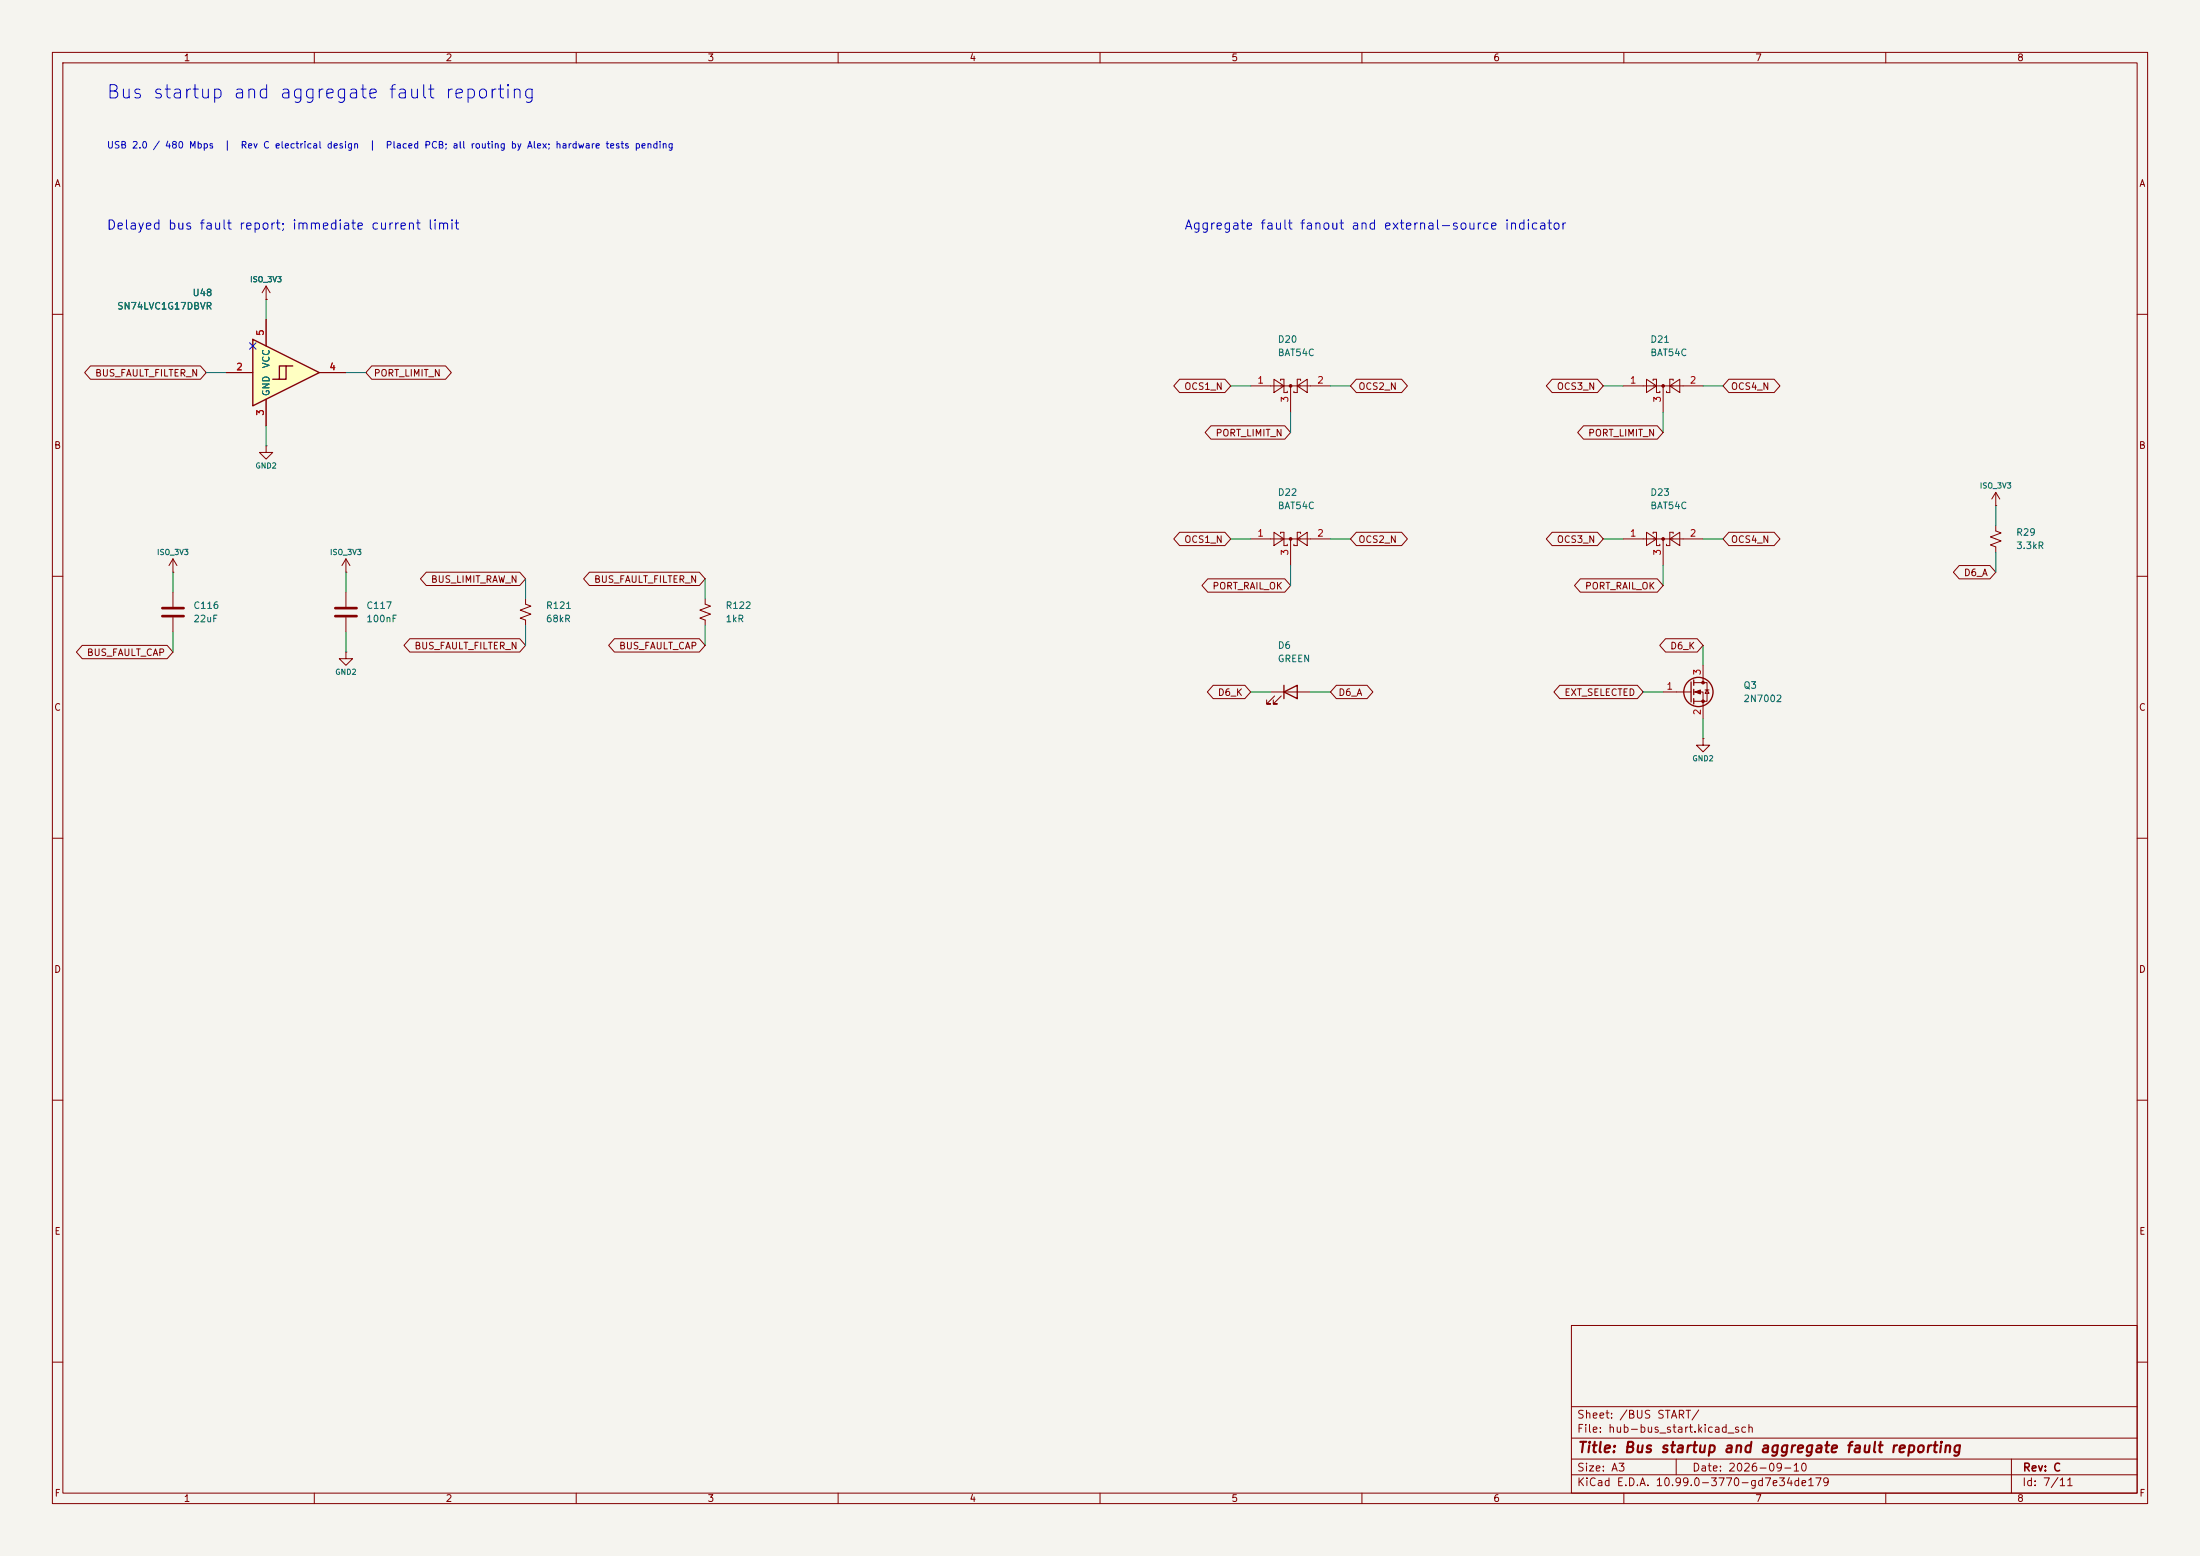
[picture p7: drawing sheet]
(kicad_sch
 (version 20250114)
 (generator "eeschema")
 (paper "A3")
 (title_block
  (title "Bus startup and aggregate fault reporting")
  (rev "C")
  (date "2026-09-10"))
 (lib_symbols
  (symbol "hub-lib:Device_R_Small_US"
   (pin_numbers (hide yes))
   (pin_names
    (offset 0.254) (hide yes)) (exclude_from_sim no) (in_bom yes) (on_board yes)
   (in_pos_files yes)
   (duplicate_pin_numbers_are_jumpers no)
   (property "Reference" "R" (at 0.762 0.508 0) (show_name no) (do_not_autoplace no) (effects (font (size 1.27 1.27)) (justify left)))
   (property "Value" "R_Small_US" (at 0.762 -1.016 0) (show_name no) (do_not_autoplace no) (effects (font (size 1.27 1.27)) (justify left)))
   (property "Footprint" "" (at 0 0 0) (show_name no) (do_not_autoplace no) (hide yes) (effects (font (size 1.27 1.27))))
   (property "Datasheet" "" (at 0 0 0) (show_name no) (do_not_autoplace no) (hide yes) (effects (font (size 1.27 1.27))))
   (property "Description" "Resistor, small US symbol" (at 0 0 0) (show_name no) (do_not_autoplace no) (hide yes) (effects (font (size 1.27 1.27))))
   (symbol "Device_R_Small_US_1_1"
    (polyline (pts (xy 0 1.524) (xy 1.016 1.143) (xy 0 0.762) (xy -1.016 0.381) (xy 0 0)) (stroke (width 0) (type default)) (fill (type none)))
    (polyline (pts (xy 0 0) (xy 1.016 -0.381) (xy 0 -0.762) (xy -1.016 -1.143) (xy 0 -1.524)) (stroke (width 0) (type default)) (fill (type none)))
    (pin passive line (at 0 2.54 270) (length 1.016) (name "" (effects (font (size 1.27 1.27)))) (number "1" (effects (font (size 1.27 1.27)))))
    (pin passive line (at 0 -2.54 90) (length 1.016) (name "" (effects (font (size 1.27 1.27)))) (number "2" (effects (font (size 1.27 1.27))))))
   (embedded_fonts no))
  (symbol "hub-lib:Device_C"
   (pin_numbers (hide yes))
   (pin_names
    (offset 0.254)) (exclude_from_sim no) (in_bom yes) (on_board yes)
   (in_pos_files yes)
   (duplicate_pin_numbers_are_jumpers no)
   (property "Reference" "C" (at 0.635 2.54 0) (show_name no) (do_not_autoplace no) (effects (font (size 1.27 1.27)) (justify left)))
   (property "Value" "C" (at 0.635 -2.54 0) (show_name no) (do_not_autoplace no) (effects (font (size 1.27 1.27)) (justify left)))
   (property "Footprint" "" (at 0.9652 -3.81 0) (show_name no) (do_not_autoplace no) (hide yes) (effects (font (size 1.27 1.27))))
   (property "Datasheet" "" (at 0 0 0) (show_name no) (do_not_autoplace no) (hide yes) (effects (font (size 1.27 1.27))))
   (property "Description" "Unpolarized capacitor" (at 0 0 0) (show_name no) (do_not_autoplace no) (hide yes) (effects (font (size 1.27 1.27))))
   (symbol "Device_C_0_1"
    (polyline (pts (xy -2.032 0.762) (xy 2.032 0.762)) (stroke (width 0.508) (type default)) (fill (type none)))
    (polyline (pts (xy -2.032 -0.762) (xy 2.032 -0.762)) (stroke (width 0.508) (type default)) (fill (type none))))
   (symbol "Device_C_1_1"
    (pin passive line (at 0 3.81 270) (length 2.794) (name "" (effects (font (size 1.27 1.27)))) (number "1" (effects (font (size 1.27 1.27)))))
    (pin passive line (at 0 -3.81 90) (length 2.794) (name "" (effects (font (size 1.27 1.27)))) (number "2" (effects (font (size 1.27 1.27))))))
   (embedded_fonts no))
  (symbol "hub-lib:74xGxx_74LVC1G17" (exclude_from_sim no) (in_bom yes) (on_board yes)
   (in_pos_files yes)
   (duplicate_pin_numbers_are_jumpers no)
   (property "Reference" "U" (at 0 3.81 0) (show_name no) (do_not_autoplace no) (effects (font (size 1.27 1.27)) (justify left)))
   (property "Value" "74LVC1G17" (at 0 -3.81 0) (show_name no) (do_not_autoplace no) (effects (font (size 1.27 1.27)) (justify left)))
   (property "Footprint" "" (at -2.54 0 0) (show_name no) (do_not_autoplace no) (hide yes) (effects (font (size 1.27 1.27))))
   (property "Datasheet" "https://www.ti.com/lit/ds/symlink/sn74lvc1g17.pdf" (at 0 -6.35 0) (show_name no) (do_not_autoplace no) (hide yes) (effects (font (size 1.27 1.27)) (justify left)))
   (property "Description" "Single Schmitt Buffer Gate, Low-Voltage CMOS" (at 0 0 0) (show_name no) (do_not_autoplace no) (hide yes) (effects (font (size 1.27 1.27))))
   (symbol "74xGxx_74LVC1G17_0_1"
    (polyline (pts (xy -7.62 6.35) (xy -7.62 -6.35) (xy 5.08 0) (xy -7.62 6.35)) (stroke (width 0.254) (type default)) (fill (type background)))
    (polyline (pts (xy -3.81 -1.27) (xy -2.54 -1.27) (xy -2.54 1.27) (xy -1.27 1.27)) (stroke (width 0.254) (type default)) (fill (type background)))
    (polyline (pts (xy -2.54 -1.27) (xy -1.27 -1.27) (xy -1.27 1.27) (xy 0 1.27)) (stroke (width 0.254) (type default)) (fill (type background))))
   (symbol "74xGxx_74LVC1G17_1_1"
    (pin no_connect line (at -7.62 5.08 180) (length 5.08) (hide yes) (name "NC" (effects (font (size 1.27 1.27)))) (number "1" (effects (font (size 1.27 1.27)))))
    (pin input line (at -12.7 0 0) (length 5.08) (name "" (effects (font (size 1.27 1.27)))) (number "2" (effects (font (size 1.27 1.27)))))
    (pin power_in line (at -5.08 -10.16 90) (length 5.08) (name "GND" (effects (font (size 1.27 1.27)))) (number "3" (effects (font (size 1.27 1.27)))))
    (pin output line (at 10.16 0 180) (length 5.08) (name "" (effects (font (size 1.27 1.27)))) (number "4" (effects (font (size 1.27 1.27)))))
    (pin power_in line (at -5.08 10.16 270) (length 5.08) (name "VCC" (effects (font (size 1.27 1.27)))) (number "5" (effects (font (size 1.27 1.27))))))
   (embedded_fonts no))
  (symbol "hub-lib:Diode_BAT54C"
   (pin_names
    (offset 1.016)) (exclude_from_sim no) (in_bom yes) (on_board yes)
   (in_pos_files yes)
   (duplicate_pin_numbers_are_jumpers no)
   (property "Reference" "D" (at 0.635 -3.81 0) (show_name no) (do_not_autoplace no) (effects (font (size 1.27 1.27)) (justify left)))
   (property "Value" "BAT54C" (at -6.35 3.175 0) (show_name no) (do_not_autoplace no) (effects (font (size 1.27 1.27)) (justify left)))
   (property "Footprint" "Package_TO_SOT_SMD:SOT-23" (at 1.905 3.175 0) (show_name no) (do_not_autoplace no) (hide yes) (effects (font (size 1.27 1.27)) (justify left)))
   (property "Datasheet" "http://www.diodes.com/_files/datasheets/ds11005.pdf" (at -2.032 0 0) (show_name no) (do_not_autoplace no) (hide yes) (effects (font (size 1.27 1.27))))
   (property "Description" "dual schottky barrier diode, common cathode" (at 0 0 0) (show_name no) (do_not_autoplace no) (hide yes) (effects (font (size 1.27 1.27))))
   (symbol "Diode_BAT54C_0_1"
    (polyline (pts (xy -3.175 -1.27) (xy -3.175 1.27) (xy -1.27 0) (xy -3.175 -1.27)) (stroke (width 0) (type default)) (fill (type none)))
    (polyline (pts (xy -1.905 1.27) (xy -1.905 1.016)) (stroke (width 0) (type default)) (fill (type none)))
    (polyline (pts (xy -1.905 0) (xy 1.905 0)) (stroke (width 0) (type default)) (fill (type none)))
    (polyline (pts (xy -1.27 1.27) (xy -1.905 1.27)) (stroke (width 0) (type default)) (fill (type none)))
    (polyline (pts (xy -1.27 1.27) (xy -1.27 -1.27)) (stroke (width 0) (type default)) (fill (type none)))
    (polyline (pts (xy -1.27 0) (xy -3.81 0)) (stroke (width 0) (type default)) (fill (type none)))
    (polyline (pts (xy -1.27 -1.27) (xy -0.635 -1.27)) (stroke (width 0) (type default)) (fill (type none)))
    (polyline (pts (xy -0.635 -1.27) (xy -0.635 -1.016)) (stroke (width 0) (type default)) (fill (type none)))
    (circle (center 0 0) (radius 0.254) (stroke (width 0) (type default)) (fill (type outline)))
    (polyline (pts (xy 0.635 -1.27) (xy 0.635 -1.016)) (stroke (width 0) (type default)) (fill (type none)))
    (polyline (pts (xy 1.27 1.27) (xy 1.27 -1.27)) (stroke (width 0) (type default)) (fill (type none)))
    (polyline (pts (xy 1.27 1.27) (xy 1.905 1.27)) (stroke (width 0) (type default)) (fill (type none)))
    (polyline (pts (xy 1.27 -1.27) (xy 0.635 -1.27)) (stroke (width 0) (type default)) (fill (type none)))
    (polyline (pts (xy 1.905 1.27) (xy 1.905 1.016)) (stroke (width 0) (type default)) (fill (type none)))
    (polyline (pts (xy 3.175 -1.27) (xy 3.175 1.27) (xy 1.27 0) (xy 3.175 -1.27)) (stroke (width 0) (type default)) (fill (type none)))
    (polyline (pts (xy 3.81 0) (xy 1.27 0)) (stroke (width 0) (type default)) (fill (type none))))
   (symbol "Diode_BAT54C_1_1"
    (pin passive line (at -7.62 0 0) (length 3.81) (name "" (effects (font (size 1.27 1.27)))) (number "1" (effects (font (size 1.27 1.27)))))
    (pin passive line (at 7.62 0 180) (length 3.81) (name "" (effects (font (size 1.27 1.27)))) (number "2" (effects (font (size 1.27 1.27)))))
    (pin passive line (at 0 -5.08 90) (length 5.08) (name "" (effects (font (size 1.27 1.27)))) (number "3" (effects (font (size 1.27 1.27))))))
   (embedded_fonts no))
  (symbol "hub-lib:Device_LED"
   (pin_numbers (hide yes))
   (pin_names
    (offset 1.016) (hide yes)) (exclude_from_sim no) (in_bom yes) (on_board yes)
   (in_pos_files yes)
   (duplicate_pin_numbers_are_jumpers no)
   (property "Reference" "D" (at 0 2.54 0) (show_name no) (do_not_autoplace no) (effects (font (size 1.27 1.27))))
   (property "Value" "LED" (at 0 -2.54 0) (show_name no) (do_not_autoplace no) (effects (font (size 1.27 1.27))))
   (property "Footprint" "" (at 0 0 0) (show_name no) (do_not_autoplace no) (hide yes) (effects (font (size 1.27 1.27))))
   (property "Datasheet" "" (at 0 0 0) (show_name no) (do_not_autoplace no) (hide yes) (effects (font (size 1.27 1.27))))
   (property "Description" "Light emitting diode" (at 0 0 0) (show_name no) (do_not_autoplace no) (hide yes) (effects (font (size 1.27 1.27))))
   (property "Sim.Pins" "1=K 2=A" (at 0 0 0) (show_name no) (do_not_autoplace no) (hide yes) (effects (font (size 1.27 1.27))))
   (symbol "Device_LED_0_1"
    (polyline (pts (xy -3.048 -0.762) (xy -4.572 -2.286) (xy -3.81 -2.286) (xy -4.572 -2.286) (xy -4.572 -1.524)) (stroke (width 0) (type default)) (fill (type none)))
    (polyline (pts (xy -1.778 -0.762) (xy -3.302 -2.286) (xy -2.54 -2.286) (xy -3.302 -2.286) (xy -3.302 -1.524)) (stroke (width 0) (type default)) (fill (type none)))
    (polyline (pts (xy -1.27 0) (xy 1.27 0)) (stroke (width 0) (type default)) (fill (type none)))
    (polyline (pts (xy -1.27 -1.27) (xy -1.27 1.27)) (stroke (width 0.254) (type default)) (fill (type none)))
    (polyline (pts (xy 1.27 -1.27) (xy 1.27 1.27) (xy -1.27 0) (xy 1.27 -1.27)) (stroke (width 0.254) (type default)) (fill (type none))))
   (symbol "Device_LED_1_1"
    (pin passive line (at -3.81 0 0) (length 2.54) (name "K" (effects (font (size 1.27 1.27)))) (number "1" (effects (font (size 1.27 1.27)))))
    (pin passive line (at 3.81 0 180) (length 2.54) (name "A" (effects (font (size 1.27 1.27)))) (number "2" (effects (font (size 1.27 1.27))))))
   (embedded_fonts no))
  (symbol "hub-lib:Transistor_FET_2N7002"
   (pin_names
    (offset 0) (hide yes)) (exclude_from_sim no) (in_bom yes) (on_board yes)
   (in_pos_files yes)
   (duplicate_pin_numbers_are_jumpers no)
   (embedded_fonts no)
   (property "Reference" "Q" (at 5.08 1.905 0) (show_name no) (do_not_autoplace no) (effects (font (size 1.27 1.27)) (justify left)))
   (property "Value" "2N7002" (at 5.08 0 0) (show_name no) (do_not_autoplace no) (effects (font (size 1.27 1.27)) (justify left)))
   (property "Footprint" "Package_TO_SOT_SMD:SOT-23" (at 5.08 -1.905 0) (show_name no) (do_not_autoplace no) (hide yes) (effects (font (size 1.27 1.27)
    (italic yes)) (justify left)))
   (property "Datasheet" "https://www.onsemi.com/pub/Collateral/NDS7002A-D.PDF" (at 5.08 -3.81 0) (show_name no) (do_not_autoplace no) (hide yes) (effects (font (size 1.27 1.27)) (justify left)))
   (property "Description" "0.115A Id, 60V Vds, N-Channel MOSFET, SOT-23" (at 0 0 0) (show_name no) (do_not_autoplace no) (hide yes) (effects (font (size 1.27 1.27))))
   (symbol "Transistor_FET_2N7002_0_1"
    (polyline (pts (xy 0.254 1.905) (xy 0.254 -1.905)) (stroke (width 0.254) (type default)) (fill (type none)))
    (polyline (pts (xy 0.254 0) (xy -2.54 0)) (stroke (width 0) (type default)) (fill (type none)))
    (polyline (pts (xy 0.762 2.286) (xy 0.762 1.27)) (stroke (width 0.254) (type default)) (fill (type none)))
    (polyline (pts (xy 0.762 0.508) (xy 0.762 -0.508)) (stroke (width 0.254) (type default)) (fill (type none)))
    (polyline (pts (xy 0.762 -1.27) (xy 0.762 -2.286)) (stroke (width 0.254) (type default)) (fill (type none)))
    (polyline (pts (xy 0.762 -1.778) (xy 3.302 -1.778) (xy 3.302 1.778) (xy 0.762 1.778)) (stroke (width 0) (type default)) (fill (type none)))
    (polyline (pts (xy 1.016 0) (xy 2.032 0.381) (xy 2.032 -0.381) (xy 1.016 0)) (stroke (width 0) (type default)) (fill (type outline)))
    (circle (center 1.651 0) (radius 2.794) (stroke (width 0.254) (type default)) (fill (type none)))
    (polyline (pts (xy 2.54 2.54) (xy 2.54 1.778)) (stroke (width 0) (type default)) (fill (type none)))
    (circle (center 2.54 1.778) (radius 0.254) (stroke (width 0) (type default)) (fill (type outline)))
    (circle (center 2.54 -1.778) (radius 0.254) (stroke (width 0) (type default)) (fill (type outline)))
    (polyline (pts (xy 2.54 -2.54) (xy 2.54 0) (xy 0.762 0)) (stroke (width 0) (type default)) (fill (type none)))
    (polyline (pts (xy 2.921 0.381) (xy 3.683 0.381)) (stroke (width 0) (type default)) (fill (type none)))
    (polyline (pts (xy 3.302 0.381) (xy 2.921 -0.254) (xy 3.683 -0.254) (xy 3.302 0.381)) (stroke (width 0) (type default)) (fill (type none))))
   (symbol "Transistor_FET_2N7002_1_1"
    (pin input line (at -5.08 0 0) (length 2.54) (name "G" (effects (font (size 1.27 1.27)))) (number "1" (effects (font (size 1.27 1.27)))))
    (pin passive line (at 2.54 -5.08 90) (length 2.54) (name "S" (effects (font (size 1.27 1.27)))) (number "2" (effects (font (size 1.27 1.27)))))
    (pin passive line (at 2.54 5.08 270) (length 2.54) (name "D" (effects (font (size 1.27 1.27)))) (number "3" (effects (font (size 1.27 1.27)))))))
  (symbol "hub-lib:power_GND2"
   (power global)
   (pin_numbers (hide yes))
   (pin_names
    (offset 0) (hide yes)) (exclude_from_sim no) (in_bom yes) (on_board yes)
   (in_pos_files yes)
   (duplicate_pin_numbers_are_jumpers no)
   (property "Reference" "#PWR" (at 0 -6.35 0) (show_name no) (do_not_autoplace no) (hide yes) (effects (font (size 1.27 1.27))))
   (property "Value" "GND2" (at 0 -3.81 0) (show_name no) (do_not_autoplace no) (effects (font (size 1.27 1.27))))
   (property "Footprint" "" (at 0 0 0) (show_name no) (do_not_autoplace no) (hide yes) (effects (font (size 1.27 1.27))))
   (property "Datasheet" "" (at 0 0 0) (show_name no) (do_not_autoplace no) (hide yes) (effects (font (size 1.27 1.27))))
   (property "Description" "Global supply GND2" (at 0 0 0) (show_name no) (do_not_autoplace no) (hide yes) (effects (font (size 1.27 1.27))))
   (symbol "power_GND2_0_1"
    (polyline (pts (xy 0 0) (xy 0 -1.27) (xy 1.27 -1.27) (xy 0 -2.54) (xy -1.27 -1.27) (xy 0 -1.27)) (stroke (width 0) (type default)) (fill (type none))))
   (symbol "power_GND2_1_1"
    (pin power_in line (at 0 0 270) (length 0) (name "" (effects (font (size 1.27 1.27)))) (number "1" (effects (font (size 1.27 1.27))))))
   (embedded_fonts no))
  (symbol "hub-lib:power_ISO_3V3"
   (power global)
   (pin_numbers (hide yes))
   (pin_names
    (offset 0) (hide yes)) (exclude_from_sim no) (in_bom yes) (on_board yes)
   (in_pos_files yes)
   (duplicate_pin_numbers_are_jumpers no)
   (property "Reference" "#PWR" (at 0 -3.81 0) (show_name no) (do_not_autoplace no) (hide yes) (effects (font (size 1.27 1.27))))
   (property "Value" "ISO_3V3" (at 0 3.556 0) (show_name no) (do_not_autoplace no) (effects (font (size 1.27 1.27))))
   (property "Footprint" "" (at 0 0 0) (show_name no) (do_not_autoplace no) (hide yes) (effects (font (size 1.27 1.27))))
   (property "Datasheet" "" (at 0 0 0) (show_name no) (do_not_autoplace no) (hide yes) (effects (font (size 1.27 1.27))))
   (property "Description" "Global supply ISO_3V3" (at 0 0 0) (show_name no) (do_not_autoplace no) (hide yes) (effects (font (size 1.27 1.27))))
   (symbol "power_ISO_3V3_0_1"
    (polyline (pts (xy -0.762 1.27) (xy 0 2.54)) (stroke (width 0) (type default)) (fill (type none)))
    (polyline (pts (xy 0 2.54) (xy 0.762 1.27)) (stroke (width 0) (type default)) (fill (type none)))
    (polyline (pts (xy 0 0) (xy 0 2.54)) (stroke (width 0) (type default)) (fill (type none))))
   (symbol "power_ISO_3V3_1_1"
    (pin power_in line (at 0 0 90) (length 0) (name "" (effects (font (size 1.27 1.27)))) (number "1" (effects (font (size 1.27 1.27))))))
   (embedded_fonts no)))
 (text "Bus startup and aggregate fault reporting" (at 20.32 17.78 0) (effects (font (size 2.54 2.54)) (justify left)))
 (text "USB 2.0 / 480 Mbps  |  Rev C electrical design  |  Placed PCB; all routing by Alex; hardware tests pending" (at 20.32 27.94 0) (effects (font (size 1.27 1.27)) (justify left)))
 (text "Delayed bus fault report; immediate current limit" (at 20.32 43.18 0) (effects (font (size 1.778 1.778)) (justify left)))
 (symbol
  (lib_id "hub-lib:74xGxx_74LVC1G17") (at 55.88 71.12 0) (unit 1) (in_bom yes) (on_board yes) (dnp no)
  (property "Reference" "U48" (at 40.64000000000001 55.88000000000001 0) (effects (font (size 1.27 1.27)) (justify right)))
  (property "Value" "SN74LVC1G17DBVR" (at 40.64000000000001 58.42000000000001 0) (effects (font (size 1.27 1.27)) (justify right)))
  (property "Footprint" "hub-lib:SOT-23-5" (at 55.88 71.12 0) (effects (font (size 1.27 1.27))
    hide))
  (property "Datasheet" "https://www.ti.com/lit/ds/symlink/sn74lvc1g17.pdf" (at 55.88 71.12 0) (effects (font (size 1.27 1.27))
    hide))
  (property "Description" "Schmitt input; delayed aggregate-bus FAULT only. Fast current limiting and core UV shedding remain independent." (at 55.88 71.12 0) (effects (font (size 1.27 1.27))
    hide))
  (property "MPN" "SN74LVC1G17DBVR" (at 55.88 71.12 0) (effects (font (size 1.27 1.27))
    hide))
  (property "Manufacturer" "Texas Instruments" (at 55.88 71.12 0) (effects (font (size 1.27 1.27))
    hide))
  (property "LCSC" "C7836" (at 55.88 71.12 0) (effects (font (size 1.27 1.27))
    hide))
  (property "Ratings" "See exact manufacturer datasheet" (at 55.88 71.12 0) (effects (font (size 1.27 1.27))
    hide))
  (property "CoverMPN" "" (at 55.88 71.12 0) (effects (font (size 1.27 1.27))
    hide))
  (property "CoverQuantity" "" (at 55.88 71.12 0) (effects (font (size 1.27 1.27))
    hide)) (pin "1") (pin "2") (pin "3") (pin "4") (pin "5"))
 (no_connect (at 48.26 66.04))
 (wire (pts (xy 43.18 71.12) (xy 39.37 71.12)) (stroke (width 0) (type default)))
 (global_label "BUS_FAULT_FILTER_N"
  (shape bidirectional) (at 39.37 71.12 0) (effects (font (size 1.27 1.27)) (justify right))
  (property "Intersheetrefs" "${INTERSHEET_REFS}" (at 39.37 71.12 0) (effects (font (size 1.27 1.27))
    hide)))
 (wire (pts (xy 50.8 81.28) (xy 50.8 85.09)) (stroke (width 0) (type default)))
 (wire (pts (xy 66.04 71.12) (xy 69.85 71.12)) (stroke (width 0) (type default)))
 (global_label "PORT_LIMIT_N"
  (shape bidirectional) (at 69.85 71.12 180) (effects (font (size 1.27 1.27)) (justify left))
  (property "Intersheetrefs" "${INTERSHEET_REFS}" (at 69.85 71.12 180) (effects (font (size 1.27 1.27))
    hide)))
 (wire (pts (xy 50.8 60.96) (xy 50.8 57.15)) (stroke (width 0) (type default)))
 (symbol
  (lib_id "hub-lib:power_GND2") (at 50.8 85.09 0) (unit 1) (in_bom no) (on_board no) (dnp no)
  (property "Reference" "#PWR7001" (at 50.8 85.09 0) (effects (font (size 1.27 1.27))
    hide))
  (property "Value" "GND2" (at 50.8 88.9 0) (effects (font (size 1.016 1.016)))) (pin "1"))
 (symbol
  (lib_id "hub-lib:power_ISO_3V3") (at 50.8 57.15 0) (unit 1) (in_bom no) (on_board no) (dnp no)
  (property "Reference" "#PWR7002" (at 50.8 57.15 0) (effects (font (size 1.27 1.27))
    hide))
  (property "Value" "ISO_3V3" (at 50.8 53.339999999999996 0) (effects (font (size 1.016 1.016)))) (pin "1"))
 (symbol
  (lib_id "hub-lib:Device_C") (at 33.02 116.84 0) (unit 1) (in_bom yes) (on_board yes) (dnp no)
  (property "Reference" "C116" (at 36.830000000000005 115.57000000000001 0) (effects (font (size 1.27 1.27)) (justify left)))
  (property "Value" "22uF" (at 36.830000000000005 118.11 0) (effects (font (size 1.27 1.27)) (justify left)))
  (property "Footprint" "hub-lib:C_1210_3225Metric" (at 33.02 116.84 0) (effects (font (size 1.27 1.27))
    hide (justify left)))
  (property "Datasheet" "https://www.murata.com/en-global/products/productdetail?partno=GRM32ER71E226KE15%23" (at 33.02 116.84 0) (effects (font (size 1.27 1.27))
    hide (justify left)))
  (property "Description" "U48 fault delay; capacitor returns to 3.3V so fresh startup initially reports healthy" (at 33.02 116.84 0) (effects (font (size 1.27 1.27))
    hide (justify left)))
  (property "MPN" "GRM32ER71E226KE15L" (at 33.02 116.84 0) (effects (font (size 1.27 1.27))
    hide (justify left)))
  (property "Manufacturer" "Murata Manufacturing" (at 33.02 116.84 0) (effects (font (size 1.27 1.27))
    hide (justify left)))
  (property "LCSC" "C21397" (at 33.02 116.84 0) (effects (font (size 1.27 1.27))
    hide (justify left)))
  (property "Ratings" "25V X7R 10%" (at 33.02 116.84 0) (effects (font (size 1.27 1.27))
    hide (justify left)))
  (property "CoverMPN" "" (at 33.02 116.84 0) (effects (font (size 1.27 1.27))
    hide (justify left)))
  (property "CoverQuantity" "" (at 33.02 116.84 0) (effects (font (size 1.27 1.27))
    hide (justify left))) (pin "1") (pin "2"))
 (wire (pts (xy 33.02 113.03) (xy 33.02 109.22)) (stroke (width 0) (type default)))
 (wire (pts (xy 33.02 120.65) (xy 33.02 124.46)) (stroke (width 0) (type default)))
 (symbol
  (lib_id "hub-lib:power_ISO_3V3") (at 33.02 109.22 0) (unit 1) (in_bom no) (on_board no) (dnp no)
  (property "Reference" "#PWR7003" (at 33.02 109.22 0) (effects (font (size 1.27 1.27))
    hide))
  (property "Value" "ISO_3V3" (at 33.02 105.41 0) (effects (font (size 1.016 1.016)))) (pin "1"))
 (global_label "BUS_FAULT_CAP"
  (shape bidirectional) (at 33.02 124.46 0) (effects (font (size 1.27 1.27)) (justify right))
  (property "Intersheetrefs" "${INTERSHEET_REFS}" (at 33.02 124.46 0) (effects (font (size 1.27 1.27))
    hide)))
 (symbol
  (lib_id "hub-lib:Device_C") (at 66.04 116.84 0) (unit 1) (in_bom yes) (on_board yes) (dnp no)
  (property "Reference" "C117" (at 69.85000000000001 115.57000000000001 0) (effects (font (size 1.27 1.27)) (justify left)))
  (property "Value" "100nF" (at 69.85000000000001 118.11 0) (effects (font (size 1.27 1.27)) (justify left)))
  (property "Footprint" "hub-lib:C_0402_1005Metric" (at 66.04 116.84 0) (effects (font (size 1.27 1.27))
    hide (justify left)))
  (property "Datasheet" "https://www.murata.com/en-global/products/productdetail?partno=GRM155R71H104KE14%23" (at 66.04 116.84 0) (effects (font (size 1.27 1.27))
    hide (justify left)))
  (property "Description" "U48.5" (at 66.04 116.84 0) (effects (font (size 1.27 1.27))
    hide (justify left)))
  (property "MPN" "GRM155R71H104KE14D" (at 66.04 116.84 0) (effects (font (size 1.27 1.27))
    hide (justify left)))
  (property "Manufacturer" "Murata Manufacturing" (at 66.04 116.84 0) (effects (font (size 1.27 1.27))
    hide (justify left)))
  (property "LCSC" "C77020" (at 66.04 116.84 0) (effects (font (size 1.27 1.27))
    hide (justify left)))
  (property "Ratings" "50V X7R 10%" (at 66.04 116.84 0) (effects (font (size 1.27 1.27))
    hide (justify left)))
  (property "CoverMPN" "" (at 66.04 116.84 0) (effects (font (size 1.27 1.27))
    hide (justify left)))
  (property "CoverQuantity" "" (at 66.04 116.84 0) (effects (font (size 1.27 1.27))
    hide (justify left))) (pin "1") (pin "2"))
 (wire (pts (xy 66.04 113.03) (xy 66.04 109.22)) (stroke (width 0) (type default)))
 (wire (pts (xy 66.04 120.65) (xy 66.04 124.46)) (stroke (width 0) (type default)))
 (symbol
  (lib_id "hub-lib:power_ISO_3V3") (at 66.04 109.22 0) (unit 1) (in_bom no) (on_board no) (dnp no)
  (property "Reference" "#PWR7004" (at 66.04 109.22 0) (effects (font (size 1.27 1.27))
    hide))
  (property "Value" "ISO_3V3" (at 66.04 105.41 0) (effects (font (size 1.016 1.016)))) (pin "1"))
 (symbol
  (lib_id "hub-lib:power_GND2") (at 66.04 124.46 0) (unit 1) (in_bom no) (on_board no) (dnp no)
  (property "Reference" "#PWR7005" (at 66.04 124.46 0) (effects (font (size 1.27 1.27))
    hide))
  (property "Value" "GND2" (at 66.04 128.26999999999998 0) (effects (font (size 1.016 1.016)))) (pin "1"))
 (symbol
  (lib_id "hub-lib:Device_R_Small_US") (at 100.33 116.84 0) (unit 1) (in_bom yes) (on_board yes) (dnp no)
  (property "Reference" "R121" (at 104.14 115.57000000000001 0) (effects (font (size 1.27 1.27)) (justify left)))
  (property "Value" "68kR" (at 104.14 118.11 0) (effects (font (size 1.27 1.27)) (justify left)))
  (property "Footprint" "hub-lib:R_0402_1005Metric" (at 100.33 116.84 0) (effects (font (size 1.27 1.27))
    hide (justify left)))
  (property "Datasheet" "https://industrial.panasonic.com/cdbs/www-data/pdf/RDA0000/AOA0000C307.pdf" (at 100.33 116.84 0) (effects (font (size 1.27 1.27))
    hide (justify left)))
  (property "Description" "U48.2; delay persistent bus overload report, not current limiting" (at 100.33 116.84 0) (effects (font (size 1.27 1.27))
    hide (justify left)))
  (property "MPN" "ERJ2RKF6802X" (at 100.33 116.84 0) (effects (font (size 1.27 1.27))
    hide (justify left)))
  (property "Manufacturer" "Panasonic Industry" (at 100.33 116.84 0) (effects (font (size 1.27 1.27))
    hide (justify left)))
  (property "LCSC" "C77607" (at 100.33 116.84 0) (effects (font (size 1.27 1.27))
    hide (justify left)))
  (property "Ratings" "1%, 0.1W, 50V" (at 100.33 116.84 0) (effects (font (size 1.27 1.27))
    hide (justify left)))
  (property "CoverMPN" "" (at 100.33 116.84 0) (effects (font (size 1.27 1.27))
    hide (justify left)))
  (property "CoverQuantity" "" (at 100.33 116.84 0) (effects (font (size 1.27 1.27))
    hide (justify left))) (pin "1") (pin "2"))
 (wire (pts (xy 100.33 114.3) (xy 100.33 110.49)) (stroke (width 0) (type default)))
 (global_label "BUS_LIMIT_RAW_N"
  (shape bidirectional) (at 100.33 110.49 0) (effects (font (size 1.27 1.27)) (justify right))
  (property "Intersheetrefs" "${INTERSHEET_REFS}" (at 100.33 110.49 0) (effects (font (size 1.27 1.27))
    hide)))
 (wire (pts (xy 100.33 119.38) (xy 100.33 123.19)) (stroke (width 0) (type default)))
 (global_label "BUS_FAULT_FILTER_N"
  (shape bidirectional) (at 100.33 123.19 0) (effects (font (size 1.27 1.27)) (justify right))
  (property "Intersheetrefs" "${INTERSHEET_REFS}" (at 100.33 123.19 0) (effects (font (size 1.27 1.27))
    hide)))
 (symbol
  (lib_id "hub-lib:Device_R_Small_US") (at 134.62 116.84 0) (unit 1) (in_bom yes) (on_board yes) (dnp no)
  (property "Reference" "R122" (at 138.43 115.57000000000001 0) (effects (font (size 1.27 1.27)) (justify left)))
  (property "Value" "1kR" (at 138.43 118.11 0) (effects (font (size 1.27 1.27)) (justify left)))
  (property "Footprint" "hub-lib:R_0402_1005Metric" (at 134.62 116.84 0) (effects (font (size 1.27 1.27))
    hide (justify left)))
  (property "Datasheet" "https://industrial.panasonic.com/cdbs/www-data/pdf/RDA0000/AOA0000C307.pdf" (at 134.62 116.84 0) (effects (font (size 1.27 1.27))
    hide (justify left)))
  (property "Description" "Limits U48 input-clamp current during power-down to <5.5mA" (at 134.62 116.84 0) (effects (font (size 1.27 1.27))
    hide (justify left)))
  (property "MPN" "ERJ2RKF1001X" (at 134.62 116.84 0) (effects (font (size 1.27 1.27))
    hide (justify left)))
  (property "Manufacturer" "Panasonic Industry" (at 134.62 116.84 0) (effects (font (size 1.27 1.27))
    hide (justify left)))
  (property "LCSC" "C242161" (at 134.62 116.84 0) (effects (font (size 1.27 1.27))
    hide (justify left)))
  (property "Ratings" "1%, 0.1W, 50V" (at 134.62 116.84 0) (effects (font (size 1.27 1.27))
    hide (justify left)))
  (property "CoverMPN" "" (at 134.62 116.84 0) (effects (font (size 1.27 1.27))
    hide (justify left)))
  (property "CoverQuantity" "" (at 134.62 116.84 0) (effects (font (size 1.27 1.27))
    hide (justify left))) (pin "1") (pin "2"))
 (wire (pts (xy 134.62 114.3) (xy 134.62 110.49)) (stroke (width 0) (type default)))
 (global_label "BUS_FAULT_FILTER_N"
  (shape bidirectional) (at 134.62 110.49 0) (effects (font (size 1.27 1.27)) (justify right))
  (property "Intersheetrefs" "${INTERSHEET_REFS}" (at 134.62 110.49 0) (effects (font (size 1.27 1.27))
    hide)))
 (wire (pts (xy 134.62 119.38) (xy 134.62 123.19)) (stroke (width 0) (type default)))
 (global_label "BUS_FAULT_CAP"
  (shape bidirectional) (at 134.62 123.19 0) (effects (font (size 1.27 1.27)) (justify right))
  (property "Intersheetrefs" "${INTERSHEET_REFS}" (at 134.62 123.19 0) (effects (font (size 1.27 1.27))
    hide)))
 (text "Aggregate fault fanout and external-source indicator" (at 226.06 43.18 0) (effects (font (size 1.778 1.778)) (justify left)))
 (symbol
  (lib_id "hub-lib:Diode_BAT54C") (at 246.38 73.66 0) (unit 1) (in_bom yes) (on_board yes) (dnp no)
  (property "Reference" "D20" (at 243.84 64.77 0) (effects (font (size 1.27 1.27)) (justify left)))
  (property "Value" "BAT54C" (at 243.84 67.31 0) (effects (font (size 1.27 1.27)) (justify left)))
  (property "Footprint" "hub-lib:SOT-23" (at 246.38 73.66 0) (effects (font (size 1.27 1.27))
    hide (justify left)))
  (property "Datasheet" "https://assets.nexperia.com/documents/data-sheet/BAT54_SER.pdf" (at 246.38 73.66 0) (effects (font (size 1.27 1.27))
    hide (justify left)))
  (property "Description" "Common-cathode fault fanout; preserves independent port faults" (at 246.38 73.66 0) (effects (font (size 1.27 1.27))
    hide (justify left)))
  (property "MPN" "BAT54C,215" (at 246.38 73.66 0) (effects (font (size 1.27 1.27))
    hide (justify left)))
  (property "Manufacturer" "Nexperia" (at 246.38 73.66 0) (effects (font (size 1.27 1.27))
    hide (justify left)))
  (property "LCSC" "C37704" (at 246.38 73.66 0) (effects (font (size 1.27 1.27))
    hide (justify left)))
  (property "Ratings" "See exact manufacturer datasheet" (at 246.38 73.66 0) (effects (font (size 1.27 1.27))
    hide (justify left)))
  (property "CoverMPN" "" (at 246.38 73.66 0) (effects (font (size 1.27 1.27))
    hide (justify left)))
  (property "CoverQuantity" "" (at 246.38 73.66 0) (effects (font (size 1.27 1.27))
    hide (justify left))) (pin "1") (pin "2") (pin "3"))
 (wire (pts (xy 238.76 73.66) (xy 234.95 73.66)) (stroke (width 0) (type default)))
 (global_label "OCS1_N"
  (shape bidirectional) (at 234.95 73.66 0) (effects (font (size 1.27 1.27)) (justify right))
  (property "Intersheetrefs" "${INTERSHEET_REFS}" (at 234.95 73.66 0) (effects (font (size 1.27 1.27))
    hide)))
 (wire (pts (xy 254.0 73.66) (xy 257.81 73.66)) (stroke (width 0) (type default)))
 (global_label "OCS2_N"
  (shape bidirectional) (at 257.81 73.66 180) (effects (font (size 1.27 1.27)) (justify left))
  (property "Intersheetrefs" "${INTERSHEET_REFS}" (at 257.81 73.66 180) (effects (font (size 1.27 1.27))
    hide)))
 (wire (pts (xy 246.38 78.74) (xy 246.38 82.55)) (stroke (width 0) (type default)))
 (global_label "PORT_LIMIT_N"
  (shape bidirectional) (at 246.38 82.55 0) (effects (font (size 1.27 1.27)) (justify right))
  (property "Intersheetrefs" "${INTERSHEET_REFS}" (at 246.38 82.55 0) (effects (font (size 1.27 1.27))
    hide)))
 (symbol
  (lib_id "hub-lib:Diode_BAT54C") (at 317.5 73.66 0) (unit 1) (in_bom yes) (on_board yes) (dnp no)
  (property "Reference" "D21" (at 314.96 64.77 0) (effects (font (size 1.27 1.27)) (justify left)))
  (property "Value" "BAT54C" (at 314.96 67.31 0) (effects (font (size 1.27 1.27)) (justify left)))
  (property "Footprint" "hub-lib:SOT-23" (at 317.5 73.66 0) (effects (font (size 1.27 1.27))
    hide (justify left)))
  (property "Datasheet" "https://assets.nexperia.com/documents/data-sheet/BAT54_SER.pdf" (at 317.5 73.66 0) (effects (font (size 1.27 1.27))
    hide (justify left)))
  (property "Description" "Common-cathode fault fanout; preserves independent port faults" (at 317.5 73.66 0) (effects (font (size 1.27 1.27))
    hide (justify left)))
  (property "MPN" "BAT54C,215" (at 317.5 73.66 0) (effects (font (size 1.27 1.27))
    hide (justify left)))
  (property "Manufacturer" "Nexperia" (at 317.5 73.66 0) (effects (font (size 1.27 1.27))
    hide (justify left)))
  (property "LCSC" "C37704" (at 317.5 73.66 0) (effects (font (size 1.27 1.27))
    hide (justify left)))
  (property "Ratings" "See exact manufacturer datasheet" (at 317.5 73.66 0) (effects (font (size 1.27 1.27))
    hide (justify left)))
  (property "CoverMPN" "" (at 317.5 73.66 0) (effects (font (size 1.27 1.27))
    hide (justify left)))
  (property "CoverQuantity" "" (at 317.5 73.66 0) (effects (font (size 1.27 1.27))
    hide (justify left))) (pin "1") (pin "2") (pin "3"))
 (wire (pts (xy 309.88 73.66) (xy 306.07 73.66)) (stroke (width 0) (type default)))
 (global_label "OCS3_N"
  (shape bidirectional) (at 306.07 73.66 0) (effects (font (size 1.27 1.27)) (justify right))
  (property "Intersheetrefs" "${INTERSHEET_REFS}" (at 306.07 73.66 0) (effects (font (size 1.27 1.27))
    hide)))
 (wire (pts (xy 325.12 73.66) (xy 328.93 73.66)) (stroke (width 0) (type default)))
 (global_label "OCS4_N"
  (shape bidirectional) (at 328.93 73.66 180) (effects (font (size 1.27 1.27)) (justify left))
  (property "Intersheetrefs" "${INTERSHEET_REFS}" (at 328.93 73.66 180) (effects (font (size 1.27 1.27))
    hide)))
 (wire (pts (xy 317.5 78.74) (xy 317.5 82.55)) (stroke (width 0) (type default)))
 (global_label "PORT_LIMIT_N"
  (shape bidirectional) (at 317.5 82.55 0) (effects (font (size 1.27 1.27)) (justify right))
  (property "Intersheetrefs" "${INTERSHEET_REFS}" (at 317.5 82.55 0) (effects (font (size 1.27 1.27))
    hide)))
 (symbol
  (lib_id "hub-lib:Diode_BAT54C") (at 246.38 102.87 0) (unit 1) (in_bom yes) (on_board yes) (dnp no)
  (property "Reference" "D22" (at 243.84 93.98 0) (effects (font (size 1.27 1.27)) (justify left)))
  (property "Value" "BAT54C" (at 243.84 96.52000000000001 0) (effects (font (size 1.27 1.27)) (justify left)))
  (property "Footprint" "hub-lib:SOT-23" (at 246.38 102.87 0) (effects (font (size 1.27 1.27))
    hide (justify left)))
  (property "Datasheet" "https://assets.nexperia.com/documents/data-sheet/BAT54_SER.pdf" (at 246.38 102.87 0) (effects (font (size 1.27 1.27))
    hide (justify left)))
  (property "Description" "Common-cathode fault fanout; preserves independent port faults" (at 246.38 102.87 0) (effects (font (size 1.27 1.27))
    hide (justify left)))
  (property "MPN" "BAT54C,215" (at 246.38 102.87 0) (effects (font (size 1.27 1.27))
    hide (justify left)))
  (property "Manufacturer" "Nexperia" (at 246.38 102.87 0) (effects (font (size 1.27 1.27))
    hide (justify left)))
  (property "LCSC" "C37704" (at 246.38 102.87 0) (effects (font (size 1.27 1.27))
    hide (justify left)))
  (property "Ratings" "See exact manufacturer datasheet" (at 246.38 102.87 0) (effects (font (size 1.27 1.27))
    hide (justify left)))
  (property "CoverMPN" "" (at 246.38 102.87 0) (effects (font (size 1.27 1.27))
    hide (justify left)))
  (property "CoverQuantity" "" (at 246.38 102.87 0) (effects (font (size 1.27 1.27))
    hide (justify left))) (pin "1") (pin "2") (pin "3"))
 (wire (pts (xy 238.76 102.87) (xy 234.95 102.87)) (stroke (width 0) (type default)))
 (global_label "OCS1_N"
  (shape bidirectional) (at 234.95 102.87 0) (effects (font (size 1.27 1.27)) (justify right))
  (property "Intersheetrefs" "${INTERSHEET_REFS}" (at 234.95 102.87 0) (effects (font (size 1.27 1.27))
    hide)))
 (wire (pts (xy 254.0 102.87) (xy 257.81 102.87)) (stroke (width 0) (type default)))
 (global_label "OCS2_N"
  (shape bidirectional) (at 257.81 102.87 180) (effects (font (size 1.27 1.27)) (justify left))
  (property "Intersheetrefs" "${INTERSHEET_REFS}" (at 257.81 102.87 180) (effects (font (size 1.27 1.27))
    hide)))
 (wire (pts (xy 246.38 107.95) (xy 246.38 111.76)) (stroke (width 0) (type default)))
 (global_label "PORT_RAIL_OK"
  (shape bidirectional) (at 246.38 111.76 0) (effects (font (size 1.27 1.27)) (justify right))
  (property "Intersheetrefs" "${INTERSHEET_REFS}" (at 246.38 111.76 0) (effects (font (size 1.27 1.27))
    hide)))
 (symbol
  (lib_id "hub-lib:Diode_BAT54C") (at 317.5 102.87 0) (unit 1) (in_bom yes) (on_board yes) (dnp no)
  (property "Reference" "D23" (at 314.96 93.98 0) (effects (font (size 1.27 1.27)) (justify left)))
  (property "Value" "BAT54C" (at 314.96 96.52000000000001 0) (effects (font (size 1.27 1.27)) (justify left)))
  (property "Footprint" "hub-lib:SOT-23" (at 317.5 102.87 0) (effects (font (size 1.27 1.27))
    hide (justify left)))
  (property "Datasheet" "https://assets.nexperia.com/documents/data-sheet/BAT54_SER.pdf" (at 317.5 102.87 0) (effects (font (size 1.27 1.27))
    hide (justify left)))
  (property "Description" "Common-cathode fault fanout; preserves independent port faults" (at 317.5 102.87 0) (effects (font (size 1.27 1.27))
    hide (justify left)))
  (property "MPN" "BAT54C,215" (at 317.5 102.87 0) (effects (font (size 1.27 1.27))
    hide (justify left)))
  (property "Manufacturer" "Nexperia" (at 317.5 102.87 0) (effects (font (size 1.27 1.27))
    hide (justify left)))
  (property "LCSC" "C37704" (at 317.5 102.87 0) (effects (font (size 1.27 1.27))
    hide (justify left)))
  (property "Ratings" "See exact manufacturer datasheet" (at 317.5 102.87 0) (effects (font (size 1.27 1.27))
    hide (justify left)))
  (property "CoverMPN" "" (at 317.5 102.87 0) (effects (font (size 1.27 1.27))
    hide (justify left)))
  (property "CoverQuantity" "" (at 317.5 102.87 0) (effects (font (size 1.27 1.27))
    hide (justify left))) (pin "1") (pin "2") (pin "3"))
 (wire (pts (xy 309.88 102.87) (xy 306.07 102.87)) (stroke (width 0) (type default)))
 (global_label "OCS3_N"
  (shape bidirectional) (at 306.07 102.87 0) (effects (font (size 1.27 1.27)) (justify right))
  (property "Intersheetrefs" "${INTERSHEET_REFS}" (at 306.07 102.87 0) (effects (font (size 1.27 1.27))
    hide)))
 (wire (pts (xy 325.12 102.87) (xy 328.93 102.87)) (stroke (width 0) (type default)))
 (global_label "OCS4_N"
  (shape bidirectional) (at 328.93 102.87 180) (effects (font (size 1.27 1.27)) (justify left))
  (property "Intersheetrefs" "${INTERSHEET_REFS}" (at 328.93 102.87 180) (effects (font (size 1.27 1.27))
    hide)))
 (wire (pts (xy 317.5 107.95) (xy 317.5 111.76)) (stroke (width 0) (type default)))
 (global_label "PORT_RAIL_OK"
  (shape bidirectional) (at 317.5 111.76 0) (effects (font (size 1.27 1.27)) (justify right))
  (property "Intersheetrefs" "${INTERSHEET_REFS}" (at 317.5 111.76 0) (effects (font (size 1.27 1.27))
    hide)))
 (symbol
  (lib_id "hub-lib:Device_R_Small_US") (at 381.0 102.87 0) (unit 1) (in_bom yes) (on_board yes) (dnp no)
  (property "Reference" "R29" (at 384.81 101.60000000000001 0) (effects (font (size 1.27 1.27)) (justify left)))
  (property "Value" "3.3kR" (at 384.81 104.14 0) (effects (font (size 1.27 1.27)) (justify left)))
  (property "Footprint" "hub-lib:R_0402_1005Metric" (at 381.0 102.87 0) (effects (font (size 1.27 1.27))
    hide (justify left)))
  (property "Datasheet" "https://industrial.panasonic.com/cdbs/www-data/pdf/RDA0000/AOA0000C307.pdf" (at 381.0 102.87 0) (effects (font (size 1.27 1.27))
    hide (justify left)))
  (property "Description" "" (at 381.0 102.87 0) (effects (font (size 1.27 1.27))
    hide (justify left)))
  (property "MPN" "ERJ2RKF3301X" (at 381.0 102.87 0) (effects (font (size 1.27 1.27))
    hide (justify left)))
  (property "Manufacturer" "Panasonic Industry" (at 381.0 102.87 0) (effects (font (size 1.27 1.27))
    hide (justify left)))
  (property "LCSC" "C409909" (at 381.0 102.87 0) (effects (font (size 1.27 1.27))
    hide (justify left)))
  (property "Ratings" "1%, 0.1W, 50V" (at 381.0 102.87 0) (effects (font (size 1.27 1.27))
    hide (justify left)))
  (property "CoverMPN" "" (at 381.0 102.87 0) (effects (font (size 1.27 1.27))
    hide (justify left)))
  (property "CoverQuantity" "" (at 381.0 102.87 0) (effects (font (size 1.27 1.27))
    hide (justify left))) (pin "1") (pin "2"))
 (wire (pts (xy 381.0 100.33) (xy 381.0 96.52)) (stroke (width 0) (type default)))
 (symbol
  (lib_id "hub-lib:power_ISO_3V3") (at 381.0 96.52 0) (unit 1) (in_bom no) (on_board no) (dnp no)
  (property "Reference" "#PWR7006" (at 381.0 96.52 0) (effects (font (size 1.27 1.27))
    hide))
  (property "Value" "ISO_3V3" (at 381.0 92.71 0) (effects (font (size 1.016 1.016)))) (pin "1"))
 (wire (pts (xy 381.0 105.41) (xy 381.0 109.22)) (stroke (width 0) (type default)))
 (global_label "D6_A"
  (shape bidirectional) (at 381.0 109.22 0) (effects (font (size 1.27 1.27)) (justify right))
  (property "Intersheetrefs" "${INTERSHEET_REFS}" (at 381.0 109.22 0) (effects (font (size 1.27 1.27))
    hide)))
 (symbol
  (lib_id "hub-lib:Device_LED") (at 246.38 132.08 0) (unit 1) (in_bom yes) (on_board yes) (dnp no)
  (property "Reference" "D6" (at 243.84 123.19000000000001 0) (effects (font (size 1.27 1.27)) (justify left)))
  (property "Value" "GREEN" (at 243.84 125.73000000000002 0) (effects (font (size 1.27 1.27)) (justify left)))
  (property "Footprint" "hub-lib:LED_0603_1608Metric" (at 246.38 132.08 0) (effects (font (size 1.27 1.27))
    hide (justify left)))
  (property "Datasheet" "https://optoelectronics.liteon.com/upload/download/DS22-2000-213/LTST-C190KGKT.pdf" (at 246.38 132.08 0) (effects (font (size 1.27 1.27))
    hide (justify left)))
  (property "Description" "" (at 246.38 132.08 0) (effects (font (size 1.27 1.27))
    hide (justify left)))
  (property "MPN" "LTST-C190KGKT" (at 246.38 132.08 0) (effects (font (size 1.27 1.27))
    hide (justify left)))
  (property "Manufacturer" "Lite-On" (at 246.38 132.08 0) (effects (font (size 1.27 1.27))
    hide (justify left)))
  (property "LCSC" "C125094" (at 246.38 132.08 0) (effects (font (size 1.27 1.27))
    hide (justify left)))
  (property "Ratings" "See exact manufacturer datasheet" (at 246.38 132.08 0) (effects (font (size 1.27 1.27))
    hide (justify left)))
  (property "CoverMPN" "" (at 246.38 132.08 0) (effects (font (size 1.27 1.27))
    hide (justify left)))
  (property "CoverQuantity" "" (at 246.38 132.08 0) (effects (font (size 1.27 1.27))
    hide (justify left))) (pin "1") (pin "2"))
 (wire (pts (xy 242.57 132.08) (xy 238.76 132.08)) (stroke (width 0) (type default)))
 (global_label "D6_K"
  (shape bidirectional) (at 238.76 132.08 0) (effects (font (size 1.27 1.27)) (justify right))
  (property "Intersheetrefs" "${INTERSHEET_REFS}" (at 238.76 132.08 0) (effects (font (size 1.27 1.27))
    hide)))
 (wire (pts (xy 250.19 132.08) (xy 254.0 132.08)) (stroke (width 0) (type default)))
 (global_label "D6_A"
  (shape bidirectional) (at 254.0 132.08 180) (effects (font (size 1.27 1.27)) (justify left))
  (property "Intersheetrefs" "${INTERSHEET_REFS}" (at 254.0 132.08 180) (effects (font (size 1.27 1.27))
    hide)))
 (symbol
  (lib_id "hub-lib:Transistor_FET_2N7002") (at 322.58 132.08 0) (unit 1) (in_bom yes) (on_board yes) (dnp no)
  (property "Reference" "Q3" (at 332.74 130.81 0) (effects (font (size 1.27 1.27)) (justify left)))
  (property "Value" "2N7002" (at 332.74 133.35000000000002 0) (effects (font (size 1.27 1.27)) (justify left)))
  (property "Footprint" "hub-lib:SOT-23" (at 322.58 132.08 0) (effects (font (size 1.27 1.27))
    hide (justify left)))
  (property "Datasheet" "https://assets.nexperia.com/documents/data-sheet/2N7002.pdf" (at 322.58 132.08 0) (effects (font (size 1.27 1.27))
    hide (justify left)))
  (property "Description" "" (at 322.58 132.08 0) (effects (font (size 1.27 1.27))
    hide (justify left)))
  (property "MPN" "2N7002,215" (at 322.58 132.08 0) (effects (font (size 1.27 1.27))
    hide (justify left)))
  (property "Manufacturer" "Nexperia" (at 322.58 132.08 0) (effects (font (size 1.27 1.27))
    hide (justify left)))
  (property "LCSC" "C65189" (at 322.58 132.08 0) (effects (font (size 1.27 1.27))
    hide (justify left)))
  (property "Ratings" "See exact manufacturer datasheet" (at 322.58 132.08 0) (effects (font (size 1.27 1.27))
    hide (justify left)))
  (property "CoverMPN" "" (at 322.58 132.08 0) (effects (font (size 1.27 1.27))
    hide (justify left)))
  (property "CoverQuantity" "" (at 322.58 132.08 0) (effects (font (size 1.27 1.27))
    hide (justify left))) (pin "1") (pin "2") (pin "3"))
 (wire (pts (xy 317.5 132.08) (xy 313.69 132.08)) (stroke (width 0) (type default)))
 (global_label "EXT_SELECTED"
  (shape bidirectional) (at 313.69 132.08 0) (effects (font (size 1.27 1.27)) (justify right))
  (property "Intersheetrefs" "${INTERSHEET_REFS}" (at 313.69 132.08 0) (effects (font (size 1.27 1.27))
    hide)))
 (wire (pts (xy 325.12 137.16) (xy 325.12 140.97)) (stroke (width 0) (type default)))
 (symbol
  (lib_id "hub-lib:power_GND2") (at 325.12 140.97 0) (unit 1) (in_bom no) (on_board no) (dnp no)
  (property "Reference" "#PWR7007" (at 325.12 140.97 0) (effects (font (size 1.27 1.27))
    hide))
  (property "Value" "GND2" (at 325.12 144.78 0) (effects (font (size 1.016 1.016)))) (pin "1"))
 (wire (pts (xy 325.12 127.0) (xy 325.12 123.19)) (stroke (width 0) (type default)))
 (global_label "D6_K"
  (shape bidirectional) (at 325.12 123.19 0) (effects (font (size 1.27 1.27)) (justify right))
  (property "Intersheetrefs" "${INTERSHEET_REFS}" (at 325.12 123.19 0) (effects (font (size 1.27 1.27))
    hide)))
 (embedded_fonts no))
